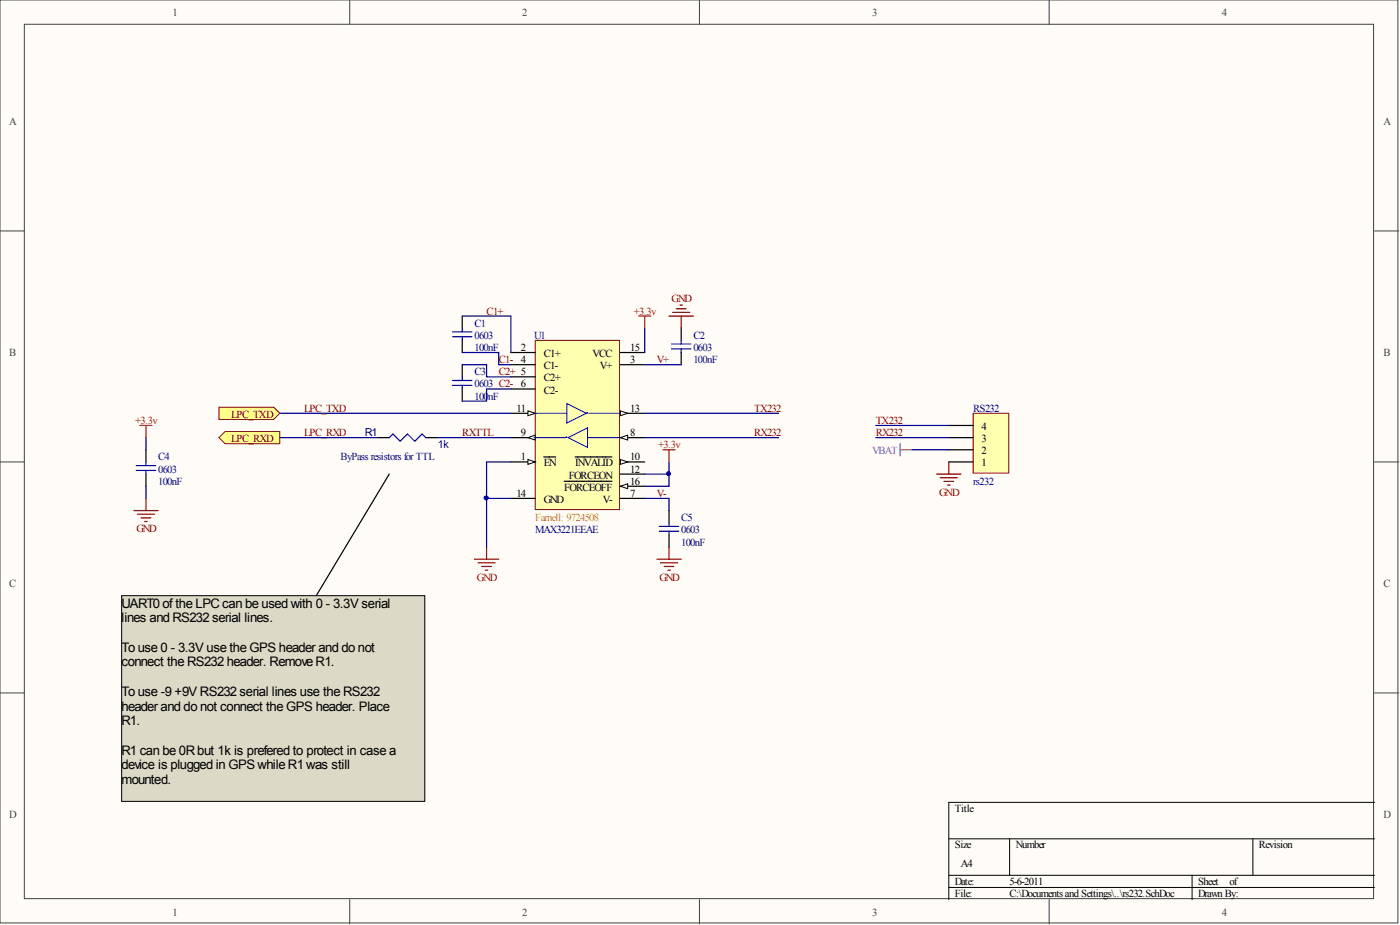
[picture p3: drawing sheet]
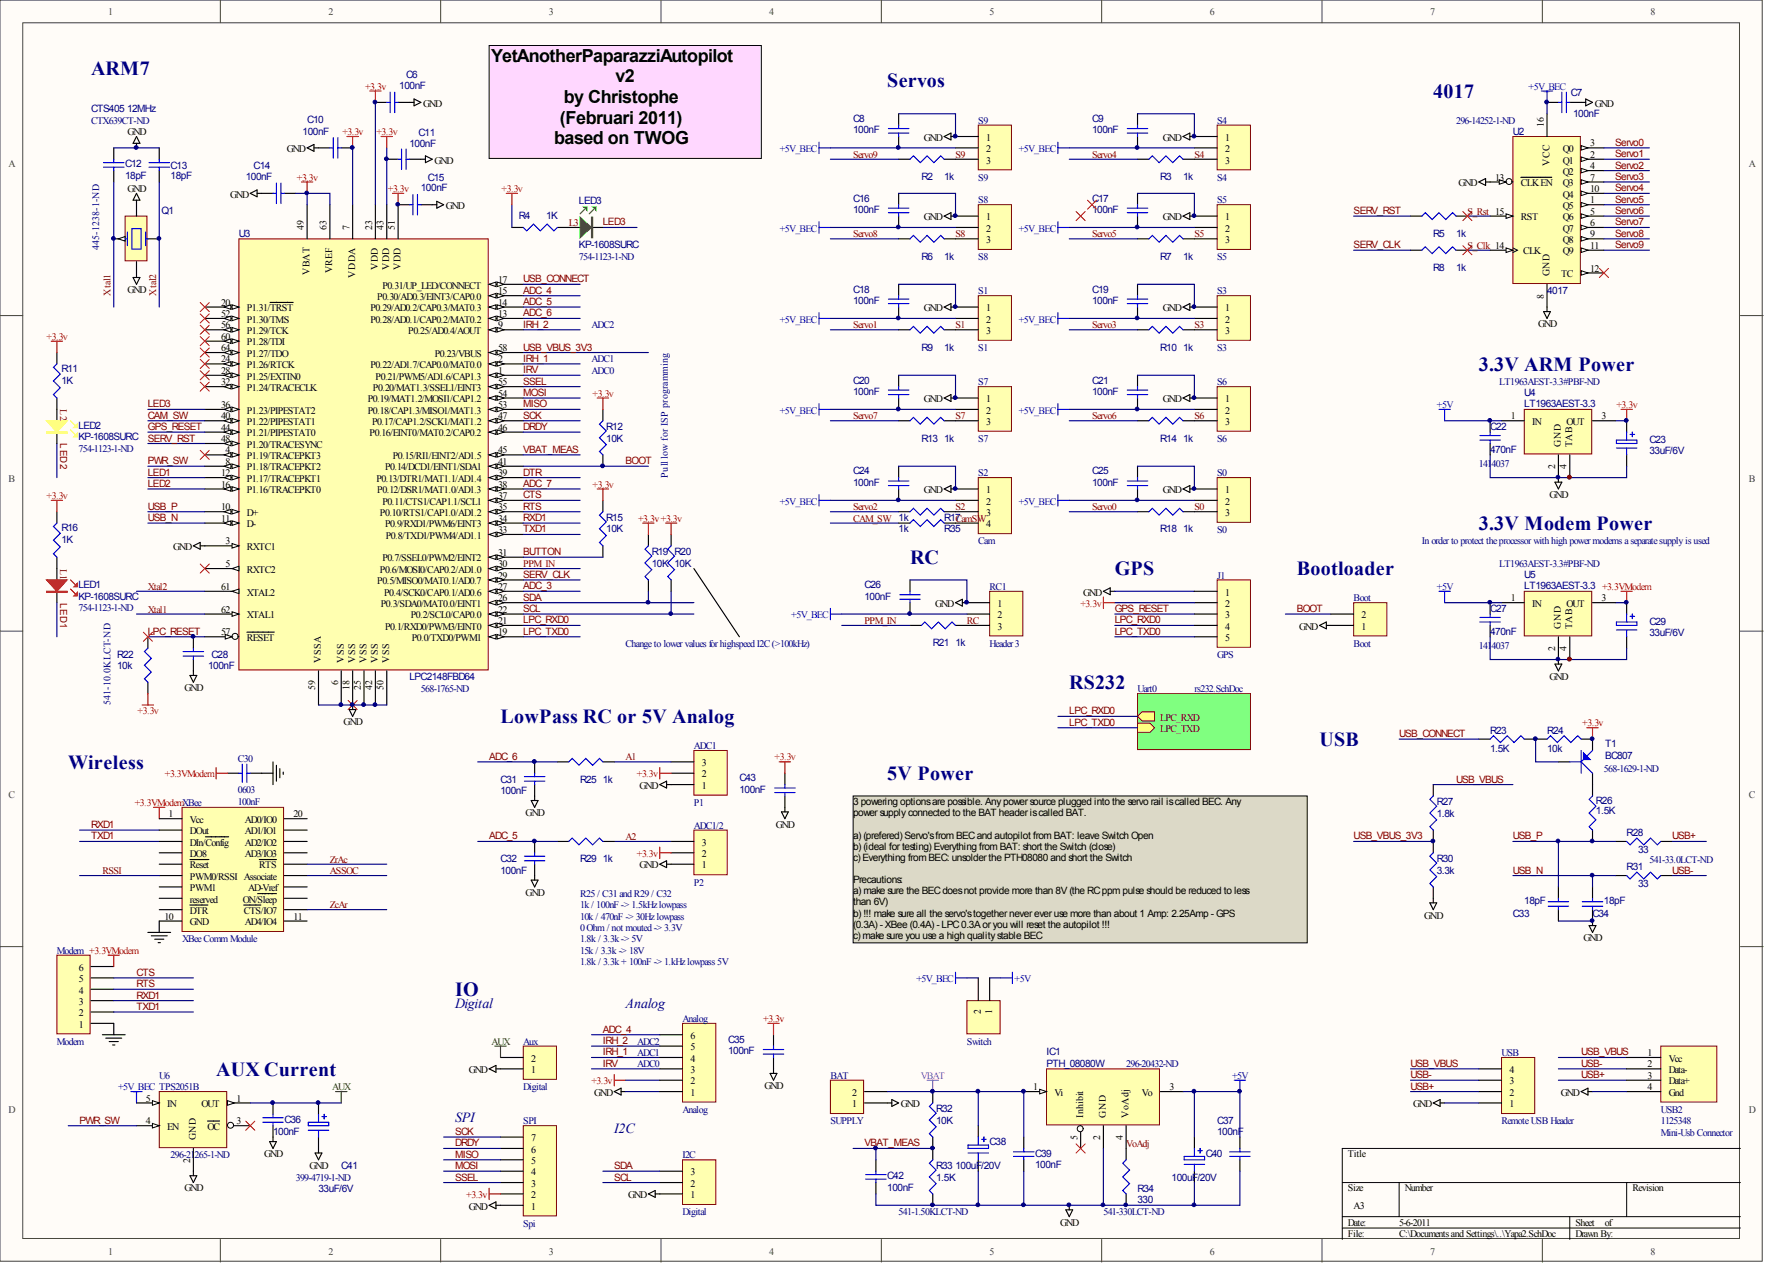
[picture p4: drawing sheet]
# Altium project Yapa2.PrjPcb
2 sheets, 116 parts. Net scope: hierarchical (ports join the sheet entries above them; power ports are global).
Board file: Yapa2.PcbDoc
Sheets:
  Yapa2.SchDoc
    Uart0 = rs232.SchDoc

## Sheet Yapa2.SchDoc
size A3; PageSetup: Record=PageOptions|CenterHorizontal=True|CenterVertical=True|PrintScale=1.00|XCorrection=1.00|YCorrection=1.00|PrintKind=0|BorderSize=5000000|LeftOffset=0|BottomOffset=0|Orientation=2|PaperLength=1000|PaperWidth=1000|Scale=100|PaperSource=7|PrintQuality=-4|MediaType=1|DitherType=10|PaperKind=A4|PrintScaleMode=1

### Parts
ADC1  P1  [HDR3]
ADC1/2  P2  [HDR3]
Analog  Analog  [HDR6]
Aux  Digital  [HDR2]
BAT  SUPPLY  [HDR1X2]
Boot  Boot  [HDR1X2]
C6  100nF  [0603]
C7  100nF  [0603]
C8  100nF  [0603]
C9  100nF  [0603]
C10  100nF  [0603]
C11  100nF  [0603]
C12  18pF  Supplier Part Number 1: 445-1238-1-ND  [0603]
C13  18pF  [0603]
C14  100nF  [0603]
C15  100nF  [0603]
C16  100nF  [0603]
C17  100nF  [0603]
C18  100nF  [0603]
C19  100nF  [0603]
C20  100nF  [0603]
C21  100nF  [0603]
C22  470nF  farnell: 1414037  [0805]
C23  33uF/6V  [T491A]
C24  100nF  [0603]
C25  100nF  [0603]
C26  100nF  [0603]
C27  470nF  farnell: 1414037  [0805]
C28  100nF  [0603]
C29  33uF/6V  [T491A]
C30  0603  value 100nF  [0603]
C31  100nF  [0603]
C32  100nF  [0603]
C33  18pF  [0603]
C34  18pF  [0603]
C35  100nF  [0603]
C36  100nF  [0603]
C37  100nF  [0603]
C38  100uF/20V  [T491D]
C39  100nF  [0603]
C40  100uF/20V  [T491D]
C41  33uF/6V  Supplier Part Number 1: 399-4719-1-ND  [T491A]
C42  100nF  [0603]
C43  100nF  [0603]
I2C  Digital  [HDR3]
IC1  PTH_08080W  Supplier Part Number 1: 296-20432-ND  [PTH_08080W]
J1  GPS  [HDR5]
LED1  KP-1608SURC  Supplier Part Number 1: 754-1123-1-ND  [KP-1608SURC]
LED2  KP-1608SURC  Supplier Part Number 1: 754-1123-1-ND  [KP-1608SURC]
LED3  KP-1608SURC  Supplier Part Number 1: 754-1123-1-ND  [KP-1608SURC]
Modem  Modem  [HDR1X6]
Q1  CTS405 12MHz  Supplier Part Number 1: CTX639CT-ND  [CTS_405]
R2  1k  [0603RES]
R3  1k  [0603RES]
R4  1K  [0603RES]
R5  1k  [0603RES]
R6  1k  [0603RES]
R7  1k  [0603RES]
R8  1k  [0603RES]
R9  1k  [0603RES]
R10  1k  [0603RES]
R11  1K  [0603RES]
R12  10K  [0603RES]
R13  1k  [0603RES]
R14  1k  [0603RES]
R15  10K  [0603RES]
R16  1K  [0603RES]
R17  1k  [0603RES]
R18  1k  [0603RES]
R19  10K  [0603RES]
R20  10K  [0603RES]
R21  1k  [0603RES]
R22  10k  Supplier Part Number 1: 541-10.0KLCT-ND  [0603RES]
R23  1.5K  [0603RES]
R24  10k  [0603RES]
R25  1k  [0603RES]
R26  1.5K  [0603RES]
R27  1.8k  [0603RES]
R28  33  Supplier Part Number 1: 541-33.0LCT-ND  [0603RES]
R29  1k  [0603RES]
R30  3.3k  [0603RES]
R31  33  [0603RES]
R32  10K  [0603RES]
R33  1.5K  Supplier Part Number 2: 541-1.50KLCT-ND  [0603RES]
R34  330  Supplier Part Number 1: 541-330LCT-ND  [0603RES]
R35  1k  [0603RES]
RC1  Header 3  [HDR3]
S0  S0  [HDR3]
S1  S1  [HDR3]
S2  Cam  [HDR4]
S3  S3  [HDR3]
S4  S4  [HDR3]
S5  S5  [HDR3]
S6  S6  [HDR3]
S7  S7  [HDR3]
S8  S8  [HDR3]
S9  S9  [HDR3]
SPI  Spi  [HDR7]
Switch  SUPPLY  [HDR1X2]  (value not drawn)
T1  BC807  Supplier Part Number 1: 568-1629-1-ND  [BC807]
U2  4017  Supplier Part Number 1: 296-14252-1-ND  [4017PW]
U3  LPC2148FBD64  Supplier Part Number 1: 568-1765-ND  [LPC2148FBD64]
U4  LT1963AEST-3.3  Supplier Part Number 1: LT1963AEST-3.3#PBF-ND  [LM3940IMP-3.3]
U5  LT1963AEST-3.3  Supplier Part Number 1: LT1963AEST-3.3#PBF-ND  [LM3940IMP-3.3]
U6  TPS2051B  Supplier Part Number 1: 296-21265-1-ND  [TPS2051B]
USB  Remote USB Header  [HDR4]
USB2  Mini-Usb Connector  Farnell: 1125348  [miniUSB]
XBee  XBee Comm Module  [Xbee]

### Sub-sheets
Uart0 = rs232.SchDoc: LPC_RXD (out), LPC_TXD (in)

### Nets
+3.3v: ADC1.2 ADC1/2.2 Analog.2 C6.1 C10.2 C11.1 C14.2 C15.2 C23.1 C35.2 C43.2 J1.2 R4.2 R11.2 R12.2 R15.2 R16.2 R19.2 R20.2 R22.1 R24.2 SPI.2 T1.2(E) U3.7(VDDA) U3.23(VDD) U3.43(VDD) U3.49(VBAT) U3.51(VDD) U3.63(VREF) U4.3(OUT)
+3.3VModem: C29.1 C30.2 Modem.6 U5.3(OUT) XBee.1(Vcc)
+5V: C22.1 C27.1 C37.1 C40.1 IC1.3(Vo) Switch.1 U4.1(IN) U5.1(IN)
+5V_BEC: C7.1 C8.1 C9.1 C16.1 C17.1 C18.1 C19.1 C20.1 C21.1 C24.1 C25.1 C26.1 RC1.2 S0.2 S1.2 S2.2 S3.2 S4.2 S5.2 S6.2 S7.2 S8.2 S9.2 Switch.2 U2.16(VCC) U6.5(IN)
AUX: Aux.2 C36.1 C41.1 U6.1(OUT)
GND: ADC1.1 ADC1/2.1 Analog.1 Aux.1 BAT.1 Boot.1 C6.2 C7.2 C8.2 C9.2 C10.1 C11.2 C12.1 C13.1 C14.1 C15.1 C16.2 C17.2 C18.2 C19.2 C20.2 C21.2 C22.2 C23.2 C24.2 C25.2 C26.2 C27.2 C28.2 C29.2 C30.1 C31.1 C32.1 C33.2 C34.2 C35.1 C36.2 C37.2 C38.2 C39.2 C40.2 C41.2 C42.2 C43.1 I2C.1 IC1.2(GND) J1.1 Modem.1 Q1.2 Q1.4 R30.1 R33.1 R34.1 RC1.1 S0.1 S1.1 S2.1 S3.1 S4.1 S5.1 S6.1 S7.1 S8.1 S9.1 SPI.1 U2.8(GND) U2.13(~{CLK_EN}) U3.3(RXTC1) U3.6(VSS) U3.18(VSS) U3.25(VSS) U3.42(VSS) U3.50(VSS) U3.59(VSSA) U4.2(GND) U4.4(TAB) U5.2(GND) U5.4(TAB) U6.2(GND) USB.1 USB2.4(Gnd) XBee.10(GND)  [also labelled TAB]
VBAT: BAT.2 C38.1 C39.1 IC1.1(Vi) R32.2
A1: ADC1.3 R25.2
A2: ADC1/2.3 R29.2
ADC_3: U3.27(P0.4/SCK0/CAP0.1/AD0.6)
ADC_4: Analog.6 U3.15(P0.30/AD0.3/EINT3/CAP0.0)
ADC_5: C32.2 R29.1 U3.14(P0.29/AD0.2/CAP0.3/MAT0.3)
ADC_6: C31.2 R25.1 U3.13(P0.28/AD0.1/CAP0.2/MAT0.2)
ADC_7: U3.38(P0.12/DSR1/MAT1.0/AD1.3)
ASSOC: XBee.15(Associate)
BOOT: Boot.2 R12.1 U3.41(P0.14/DCD1/EINT1/SDA1)
BUTTON: R15.1 U3.31(P0.7/SSEL0/PWM2/EINT2)
CAM_SW: R35.1 U3.40(P1.22/PIPESTAT1)
CamSW: R35.2 S2.4
CTS: Modem.5 U3.37(P0.11/CTS1/CAP1.1/SCL1)
DRDY: SPI.6 U3.46(P0.16/EINT0/MAT0.2/CAP0.2)
DTR: U3.39(P0.13/DTR1/MAT1.1/AD1.4)
GPS_RESET: J1.3 U3.44(P1.21/PIPESTAT0)
IRH_1: Analog.4 U3.2(P0.22/AD1.7/CAP0.0/MAT0.0)
IRH_2: Analog.5 U3.9(P0.25/AD0.4/AOUT)
IRV: Analog.3 U3.1(P0.21/PWM5/AD1.6/CAP1.3)
L1: LED1.1(A) R16.1
L2: LED2.1(A) R11.1
L3: LED3.1(A) R4.1
LED1: LED1.2(K) U3.12(P1.17/TRACEPKT1)
LED2: LED2.2(K) U3.16(P1.16/TRACEPKT0)
LED3: LED3.2(K) U3.36(P1.23/PIPESTAT2)
LPC_RESET: C28.1 R22.2 U3.57(~{RESET})
LPC_RXD0: J1.4 U3.21(P0.1/RXD0/PWM3/EINT0) ; sheet Uart0/LPC_RXD  [project net LPC_RXD]
LPC_TXD0: J1.5 U3.19(P0.0/TXD0/PWM1) ; sheet Uart0/LPC_TXD  [project net LPC_TXD]
MISO: SPI.5 U3.53(P0.18/CAP1.3/MISO1/MAT1.3)
MOSI: SPI.4 U3.54(P0.19/MAT1.2/MOSI1/CAP1.2)
PPM_IN: R21.1 U3.30(P0.6/MOSI0/CAP0.2/AD1.0)
PWR_SW: U3.8(P1.18/TRACEPKT2) U6.4(EN)
RC: R21.2 RC1.3
RSSI: XBee.6(PWM0/RSSI)
RTS: Modem.4 U3.35(P0.10/RTS1/CAP1.0/AD1.2)
RXD1: Modem.3 U3.34(P0.9/RXD1/PWM6/EINT3) XBee.2(DOut)
S0: R18.2 S0.3
S1: R9.2 S1.3
S2: R17.2 S2.3
S3: R10.2 S3.3
S4: R3.2 S4.3
S5: R7.2 S5.3
S6: R14.2 S6.3
S7: R13.2 S7.3
S8: R6.2 S8.3
S9: R2.2 S9.3
S_Clk: R8.2 U2.14(CLK)
S_Rst: R5.2 U2.15(RST)
SCK: SPI.7 U3.47(P0.17/CAP1.2/SCK1/MAT1.2)
SCL: I2C.2 R20.1 U3.22(P0.2/SCL0/CAP0.0)
SDA: I2C.3 R19.1 U3.26(P0.3/SDA0/MAT0.0/EINT1)
SERV_CLK: R8.1 U3.29(P0.5/MISO0/MAT0.1/AD0.7)
SERV_RST: R5.1 U3.48(P1.20/TRACESYNC)
Servo0: R18.1 U2.3(Q0)
Servo1: R9.1 U2.2(Q1)
Servo2: R17.1 U2.4(Q2)
Servo3: R10.1 U2.7(Q3)
Servo4: R3.1 U2.10(Q4)
Servo5: R7.1 U2.1(Q5)
Servo6: R14.1 U2.5(Q6)
Servo7: R13.1 U2.6(Q7)
Servo8: R6.1 U2.9(Q8)
Servo9: R2.1 U2.11(Q9)
SSEL: SPI.3 U3.55(P0.20/MAT1.3/SSEL1/EINT3)
TXD1: Modem.2 U3.33(P0.8/TXD1/PWM4/AD1.1) XBee.3(DIn/~{Config})
USB+: R28.1 USB.2 USB2.3(Data+)
USB-: R31.1 USB.3 USB2.2(Data-)
USB_CONNECT: R23.1 U3.17(P0.31/UP_LED/CONNECT)
USB_N: C34.1 R31.2 U3.11(D-)
USB_P: C33.1 R26.1 R28.2 U3.10(D+)
USB_VBUS: R27.2 USB.4 USB2.1(Vcc)
USB_VBUS_3V3: R27.1 R30.2 U3.58(P0.23/VBUS)
VBAT_MEAS: C42.1 R32.1 R33.2 U3.45(P0.15/RI1/EINT2/AD1.5)
VoAdj: IC1.4(VoAdj) R34.2
Xtal1: C12.2 Q1.1 U3.62(XTAL1)
Xtal2: C13.2 Q1.3 U3.61(XTAL2)
ZcAr: XBee.12(~{CTS}/IO7)
ZrAc: XBee.16(~{RTS})
NetR23_2: R23.2 R24.1 T1.1(B)
NetR26_2: R26.2 T1.3(C)

Not connected (* = marked no-connect by the designer): IC1 5(Inhibit)*; U2 12(TC)*; U3 4(P1.19/TRACEPKT3)* 5(RXTC2)* 20(P1.31/~{TRST})* 24(P1.26/RTCK)* 28(P1.25/EXTIN0)* 32(P1.24/TRACECLK)* 52(P1.30/TMS)* 56(P1.29/TCK)* 60(P1.28/TDI)* 64(P1.27/TDO)*; U6 3(~{OC})*; XBee 4(DO8) 5(~{Reset}) 7(PWM1) 8(reserved) 9(~{DTR}) 11(AD4/IO4) 13(ON/~{Sleep}) 14(AD-Vref) 17(AD3/IO3) 18(AD2/IO2) 19(AD1/IO1) 20(AD0/IO0)

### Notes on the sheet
- ARM7
- Servos
- 4017
- YetAnotherPaparazziAutopilot v2
  by Christophe
  (Februari 2011)
  based on TWOG
- ADC0
- ADC1
- ADC2
- 3.3V ARM Power
- Pull low for ISP programming
- In order to protect the processor with high power modems a separate supply is used
- 3.3V Modem Power
- RC
- GPS
- (near Boot) Bootloader
- Change to lower values for highspeed I2C (>100kHz)
- RS232
- Wireless
- LowPass RC or 5V Analog
- USB
- 5V Power
- (near ADC1/2) R25 / C31 and R29 / C32
- (near ADC1/2) 1k / 100nF -> 1.5kHz lowpass
- 0 Ohm / not mouted -> 3.3V
- 1.8k / 3.3k -> 5V
- 10k / 470nF -> 30Hz lowpass
- 3 powering options are possible. Any power source plugged into the servo rail is called BEC. Any power supply connected to the BAT header is called BAT.
  a) (prefered) Servo's from BEC and autopilot from BAT: leave Switch Open
  b) (ideal for testing) Everything from BAT: short the Switch (close)
  c) Everything from BEC: unsolder the PTH08080 and short the Switch
  Precautions:
  a) make sure the BEC does not provide more than 8V (the RC ppm pulse should be reduced to less than 6V)
  b) !!! make sure all the servo's together never ever use more than about 1 Amp: 2.25Amp - GPS (0.3A) - XBee (0.4A) - LPC 0.3A or you will reset the autopilot !!!
  c) make sure you use a high quality stable BEC
- IO
- 15k / 3.3k -> 18V
- 1.8k / 3.3k + 100nF -> 1.kHz lowpass 5V
- Digital
- (near Analog) Analog
- (near Analog) ADC1
- (near Analog) ADC2
- AUX Current
- (near Analog) ADC0
- SPI
- I2C

## Sheet rs232.SchDoc
size A4

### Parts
C1  0603  value 100nF  [0603]
C2  0603  value 100nF  [0603]
C3  0603  value 100nF  [0603]
C4  0603  value 100nF  [0603]
C5  0603  value 100nF  [0603]
R1  1k  [0603RES]
RS232  rs232  [HDR4]
U1  MAX3221EEAE  Farnell: 9724508  [SSOP16]

### Ports
LPC_RXD (out), LPC_TXD (in)

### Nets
+3.3v: C4.2 U1.12(FORCEON) U1.15(VCC) U1.16(~{FORCEOFF})
GND: C2.2 C4.1 C5.1 RS232.1 U1.1(~{EN}) U1.14(GND)
VBAT: RS232.2
C1+: C1.2 U1.2(C1+)
C1-: C1.1 U1.4(C1-)
C2+: C3.2 U1.5(C2+)
C2-: C3.1 U1.6(C2-)
LPC_RXD: R1.1 ; port LPC_RXD
LPC_TXD: U1.11(T1IN) ; port LPC_TXD
RX232: RS232.3 U1.8(R1IN)
RXTTL: R1.2 U1.9(R1OUT)
TX232: RS232.4 U1.13(T1OUT)
V+: C2.1 U1.3(V+)
V-: C5.2 U1.7(V-)

Not connected (* = marked no-connect by the designer): U1 10(~{INVALID})

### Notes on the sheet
- (near R1) ByPass resistors for TTL
- UART0 of the LPC can be used with 0 - 3.3V serial lines and RS232 serial lines.
  To use 0 - 3.3V use the GPS header and do not connect the RS232 header. Remove R1.
  To use -9 +9V RS232 serial lines use the RS232 header and do not connect the GPS header. Place R1.
  R1 can be 0R but 1k is prefered to protect in case a device is plugged in GPS while R1 was still mounted.

## Nets that join several sheets
+3.3v: Yapa2 (30 pins), rs232 (C4.2 U1.12 U1.15 U1.16)
GND: Yapa2 (82 pins), rs232 (6 pins)
VBAT: Yapa2 (5 pins), rs232 (RS232.2)
LPC_RXD: Yapa2 (J1.4 U3.21), rs232 (R1.1)
LPC_TXD: Yapa2 (J1.5 U3.19), rs232 (U1.11)

## Assembly variants
No_RS232: not fitted Boot C1 C2 C3 C4 C5 Modem R1 RS232 U1 USB
Full: not fitted Boot Modem USB
Minimal: not fitted ADC1 ADC1/2 Analog Aux BAT Boot C1 C2 C3 C4 C5 C9 C17 C19 C21 C25 C27 C29 C31 C32 C36 C41 I2C J1 LED1 LED3 Modem R1 R4 R16 RC1 RS232 S0 S1 S2 S3 S4 S5 S6 S7 S8 S9 SPI Switch U1 U5 U6 USB USB2 XBee
